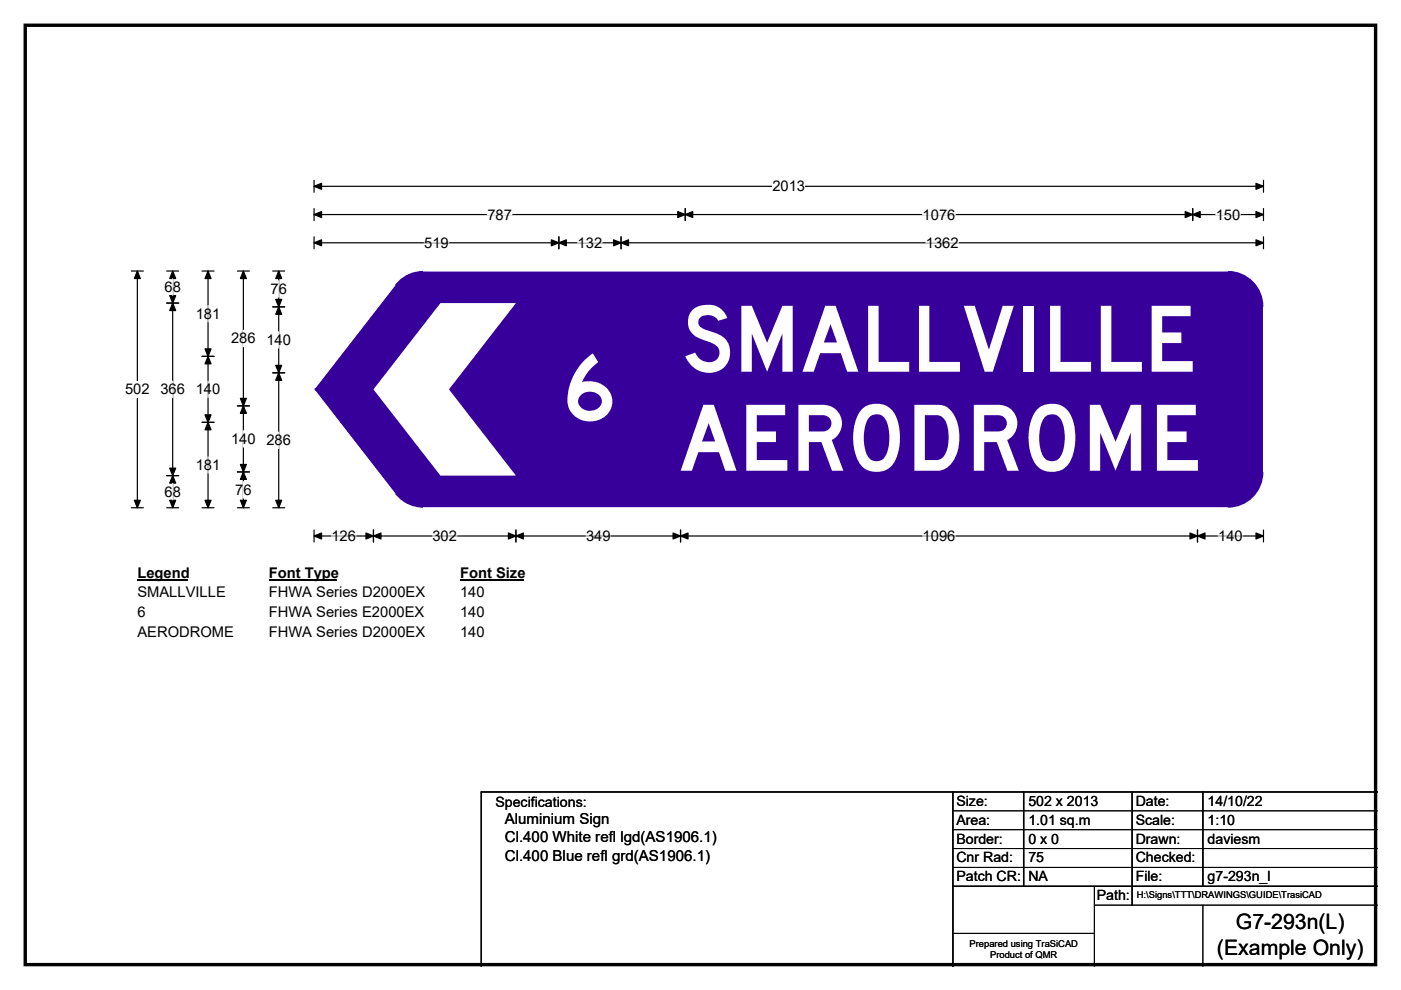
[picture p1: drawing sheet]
<svg xmlns="http://www.w3.org/2000/svg" width="297mm" height="210mm" viewBox="0 0 297 210" stroke-linecap="round" stroke-linejoin="round" font-family="sans-serif">
<path d="M5.4 5.4h286.3v199.2h-286.3z" fill="none" stroke="#000" stroke-width=".72"/>
<path d="M66.6 39.5h201.3M66.6 38.2v2.6M267.9 38.2v2.6" fill="none" stroke="#000" stroke-width=".25"/>
<path d="M66.6 39.5l1.6-.6v1.3zM266.3 38.9l1.6 .6-1.6 .7z" fill="#000" stroke="#000" stroke-width=".25"/>
<path d="M163.8 37.8h6.9v3.5h-6.9z" fill="#fff"/>
<g fill="none" stroke="#000" stroke-width=".25">
<path d="M27.9 57.5h2.5M29.1 57.5v50.2M66.6 45.5h201.3M66.6 44.2v2.6M66.6 50.2v2.6M66.6 51.5h201.3M118.5 50.2v2.6M131.7 50.2v2.6M145.3 44.2v2.6M252.9 44.2v2.6M267.9 44.2v2.6M267.9 50.2v2.6"/>
<path d="M27.9 107.7h2.5M66.6 112.4v2.6M66.6 113.7h201.3M79.2 112.4v2.6M109.4 112.4v2.6M144.3 112.4v2.6M253.9 112.4v2.6M267.9 112.4v2.6"/>
</g>
<g fill="#000" stroke="#000" stroke-width=".25">
<path d="M29.1 57.5l.7 1.6h-1.3zM66.6 45.5l1.6-.6v1.2zM66.6 51.5l1.6-.6v1.2zM118.5 51.5l1.6-.6v1.2zM116.9 50.9l1.6 .6-1.6 .6zM130.1 50.9l1.6 .6-1.6 .6zM131.7 51.5l1.6-.6v1.2zM145.3 45.5l1.6-.6v1.2zM143.7 44.9l1.6 .6-1.6 .6zM251.3 44.9l1.6 .6-1.6 .6zM252.9 45.5l1.6-.6v1.2zM266.3 44.9l1.6 .6-1.6 .6z"/>
<path d="M266.3 50.9l1.6 .6-1.6 .6zM28.5 106.1h1.3l-.7 1.6zM66.6 113.7l1.6-.6v1.2zM79.2 113.7l1.6-.6v1.2zM77.6 113.1l1.6 .6-1.6 .6zM107.8 113.1l1.6 .6-1.6 .6zM109.4 113.7l1.6-.6v1.2zM142.7 113.1l1.6 .6-1.6 .6zM144.3 113.7l1.6-.6v1.2zM252.3 113.1l1.6 .6-1.6 .6zM253.9 113.7l1.6-.6v1.2zM266.3 113.1l1.6 .6-1.6 .6z"/>
</g>
<path d="M89.9 51.5h5.2M103.3 45.5h5.2M122.5 51.5h5.2M195.6 45.5h7M196.3 51.5h6.9M257.8 45.5h5.2M70.3 113.7h5.2M91.7 113.7h5.2M124.2 113.7h5.3M195.6 113.7h7M258.3 113.7h5.2" fill="none" stroke="#fff" stroke-width=".25"/>
<path d="M26.5 80.9h5.2v3.4h-5.2z" fill="#fff"/>
<g fill="none" stroke="#000" stroke-width=".25">
<path d="M35.3 57.5h2.6M36.6 57.5v50.2M42.8 57.5h2.6M44.1 57.5v50.2M50.3 57.5h2.6M51.6 57.5v50.2M57.8 57.5h2.6M59.1 57.5v50.2M35.3 64.3h2.6M42.8 75.6h2.6M57.8 65.1h2.6M57.8 79.1h2.6"/>
<path d="M42.8 89.6h2.6M50.3 86.1h2.6M35.3 100.9h2.6M35.3 107.7h2.6M42.8 107.7h2.6M50.3 107.7h2.6M50.3 100.1h2.6M57.8 107.7h2.6"/>
</g>
<g fill="#000" stroke="#000" stroke-width=".25">
<path d="M36.6 57.5l.7 1.6h-1.3zM44.1 57.5l.6 1.6h-1.2zM51.6 57.5l.6 1.6h-1.2zM59.1 57.5l.6 1.6h-1.2zM36.6 64.3l.7 1.6h-1.3zM36 62.7h1.3l-.7 1.6zM44.1 75.6l.6 1.6h-1.2zM43.5 74h1.2l-.6 1.6zM59.1 65.1l.6 1.6h-1.2zM58.5 77.5h1.2l-.6 1.6zM58.5 63.5h1.2l-.6 1.6zM59.1 79.1l.6 1.6h-1.2z"/>
<path d="M43.5 88h1.2l-.6 1.6zM44.1 89.6l.6 1.6h-1.2zM51.6 86.1l.6 1.6h-1.2zM51 84.5h1.2l-.6 1.6zM36 99.3h1.3l-.7 1.6zM36.6 100.9l.7 1.6h-1.3zM36 106.1h1.3l-.7 1.6zM43.5 106.1h1.2l-.6 1.6zM51 98.5h1.2l-.6 1.6zM51.6 100.1l.6 1.6h-1.2zM51 106.1h1.2l-.6 1.6zM58.5 106.1h1.2l-.6 1.6z"/>
</g>
<path d="M36.6 59.1v3.5M59.1 59.5v3.5M44.1 64.8v3.5M51.6 70v3.5M59.1 70.3v3.5M36.6 80.8v3.5M44.1 80.8v3.5M44.1 96.9v3.5M51.6 91.4v3.4M59.1 91.7v3.4M36.6 102.5v3.5M51.6 102.2v3.4" fill="none" stroke="#fff" stroke-width=".25"/>
<path d="M29.1 119.7h10.8v3.5h-10.8z" fill="#fff"/>
<path d="M29.1 123h10.8" fill="none" stroke="#000" stroke-width=".32"/>
<path d="M57 119.7h14.4v3.5h-14.4z" fill="#fff"/>
<path d="M57 123h14.4" fill="none" stroke="#000" stroke-width=".32"/>
<path d="M97.5 119.7h13.5v3.5h-13.5z" fill="#fff"/>
<path d="M97.5 123h13.5" fill="none" stroke="#000" stroke-width=".32"/>
<g fill="#fff">
<path d="M29.1 123.9h18.7v3.5h-18.7z"/>
<path d="M57 123.9h33v3.5h-33z"/>
<path d="M97.5 123.9h5.2v3.5h-5.2z"/>
<path d="M29.1 128.1h1.8v3.5h-1.8z"/>
<path d="M57 128.1h32.9v3.5h-32.9z"/>
<path d="M97.5 128.1h5.2v3.5h-5.2z"/>
<path d="M29.1 132.2h20.4v3.5h-20.4z"/>
<path d="M57 132.2h33v3.5h-33z"/>
<path d="M97.5 132.2h5.2v3.5h-5.2z"/>
</g>
<g fill="#37009b">
<path d="M83.8 60.4l5.9-2.9h170.7l7.5 7.5v35.2l-7.5 7.5h-170.7l-5.9-2.9-17-21.9v-.6z" fill-rule="evenodd"/>
<circle cx="89.7" cy="65" r="7.5"/>
<circle cx="67.2" cy="82.6" r=".5"/>
<circle cx="89.7" cy="100.2" r="7.5"/>
<circle cx="260.4" cy="100.2" r="7.5"/>
<circle cx="260.4" cy="65" r="7.5"/>
</g>
<g fill="#fff">
<path d="M89.7 57.5h170.7z"/>
<path d="M83.8 60.4l-17 21.9z"/>
<path d="M66.8 82.9l17 21.9z"/>
<path d="M89.7 107.7h170.7z"/>
<path d="M267.9 65v35.2z"/>
<path d="M93.4 64.3h16l-14.2 18.3 14.2 18.3h-16l-14.2-18.3z" fill-rule="evenodd"/>
</g>
<path d="M202 168v37M217 168v20M240 168v24M255 168v20M292 168h-190v37M202 188h90" fill="none" stroke="#000" stroke-width=".3"/>
<path d="M202 172h90M202 176h90M202 180h90M202 184h90M202 198h30M232 192h60M232 188v17M255 192v13" fill="none" stroke="#000" stroke-width=".21"/>
<g font-size="19.4" fill="#fff">
<text x="144.6" y="78.8">SMALLVILLE</text>
<text x="118.9" y="89.2">6</text>
<text x="143.9" y="99.8">AERODROME</text>
</g>
<g font-size="4.5">
<text x="262" y="197.1">G7-293n(L)</text>
<text x="258" y="202.5">(Example Only)</text>
</g>
<g font-size="3.2">
<text x="107" y="178.7">Cl.400 White refl lgd(AS1906.1)</text>
<text x="107" y="174.9">Aluminium Sign</text>
<text x="107" y="182.5">Cl.400 Blue refl grd(AS1906.1)</text>
</g>
<g font-size="3.1">
<text x="163.8" y="40.6">2013</text>
<text x="103.3" y="46.6">787</text>
<text x="195.6" y="46.6">1076</text>
<text x="257.8" y="46.6">150</text>
<text x="89.9" y="52.6">519</text>
<text x="122.5" y="52.6">132</text>
<text x="196.3" y="52.6">1362</text>
<text x="34.9" y="61.9">68</text>
<text x="57.4" y="62.3">76</text>
<text x="41.5" y="67.6">181</text>
<text x="49" y="72.8">286</text>
<text x="56.5" y="73.1">140</text>
<text x="26.5" y="83.7">502</text>
<text x="34" y="83.6">366</text>
<text x="41.5" y="83.6">140</text>
<text x="49" y="94.1">140</text>
<text x="56.5" y="94.4">286</text>
<text x="41.5" y="99.7">181</text>
<text x="34.9" y="105.3">68</text>
<text x="49.9" y="104.9">76</text>
<text x="70.3" y="114.7">126</text>
<text x="91.7" y="114.7">302</text>
<text x="124.2" y="114.7">349</text>
<text x="195.6" y="114.7">1096</text>
<text x="258.3" y="114.7">140</text>
<text x="29.1" y="122.5">Legend</text>
<text x="57" y="122.5">Font Type</text>
<text x="97.5" y="122.5">Font Size</text>
<text x="29.1" y="126.7">SMALLVILLE</text>
<text x="29.1" y="130.9">6</text>
<text x="57" y="126.7">FHWA Series D2000EX</text>
<text x="57" y="130.9">FHWA Series E2000EX</text>
<text x="97.5" y="126.7">140</text>
<text x="97.5" y="130.9">140</text>
<text x="29.1" y="135">AERODROME</text>
<text x="57" y="135">FHWA Series D2000EX</text>
<text x="97.5" y="135">140</text>
</g>
<g font-size="3">
<text x="105" y="171.2">Specifications:</text>
<text x="202.8" y="170.9">Size:</text>
<text x="218" y="170.9">502 x 2013</text>
<text x="240.8" y="170.9">Date:</text>
<text x="256" y="170.9">14/10/22</text>
<text x="202.8" y="174.9">Area:</text>
<text x="202.8" y="178.9">Border:</text>
<text x="218" y="174.9">1.01 sq.m</text>
<text x="218" y="178.9">0 x 0</text>
<text x="240.8" y="174.9">Scale:</text>
<text x="240.8" y="178.9">Drawn:</text>
<text x="256" y="174.9">1:10</text>
<text x="256" y="178.9">daviesm</text>
<text x="202.8" y="182.9">Cnr Rad:</text>
<text x="218" y="182.9">75</text>
<text x="240.8" y="182.9">Checked:</text>
<text x="202.8" y="186.9">Patch CR:</text>
<text x="218" y="186.9">NA</text>
<text x="232.5" y="190.9">Path:</text>
<text x="240.8" y="186.9">File:</text>
<text x="256" y="186.9">g7-293n_l</text>
</g>
<g font-size="2">
<text x="241" y="190.5">H:\Signs\TTT\DRAWINGS\GUIDE\TrasiCAD</text>
<text x="205.6" y="200.8">Prepared using TraSiCAD</text>
<text x="209.9" y="203.2">Product of QMR</text>
</g>
</svg>
